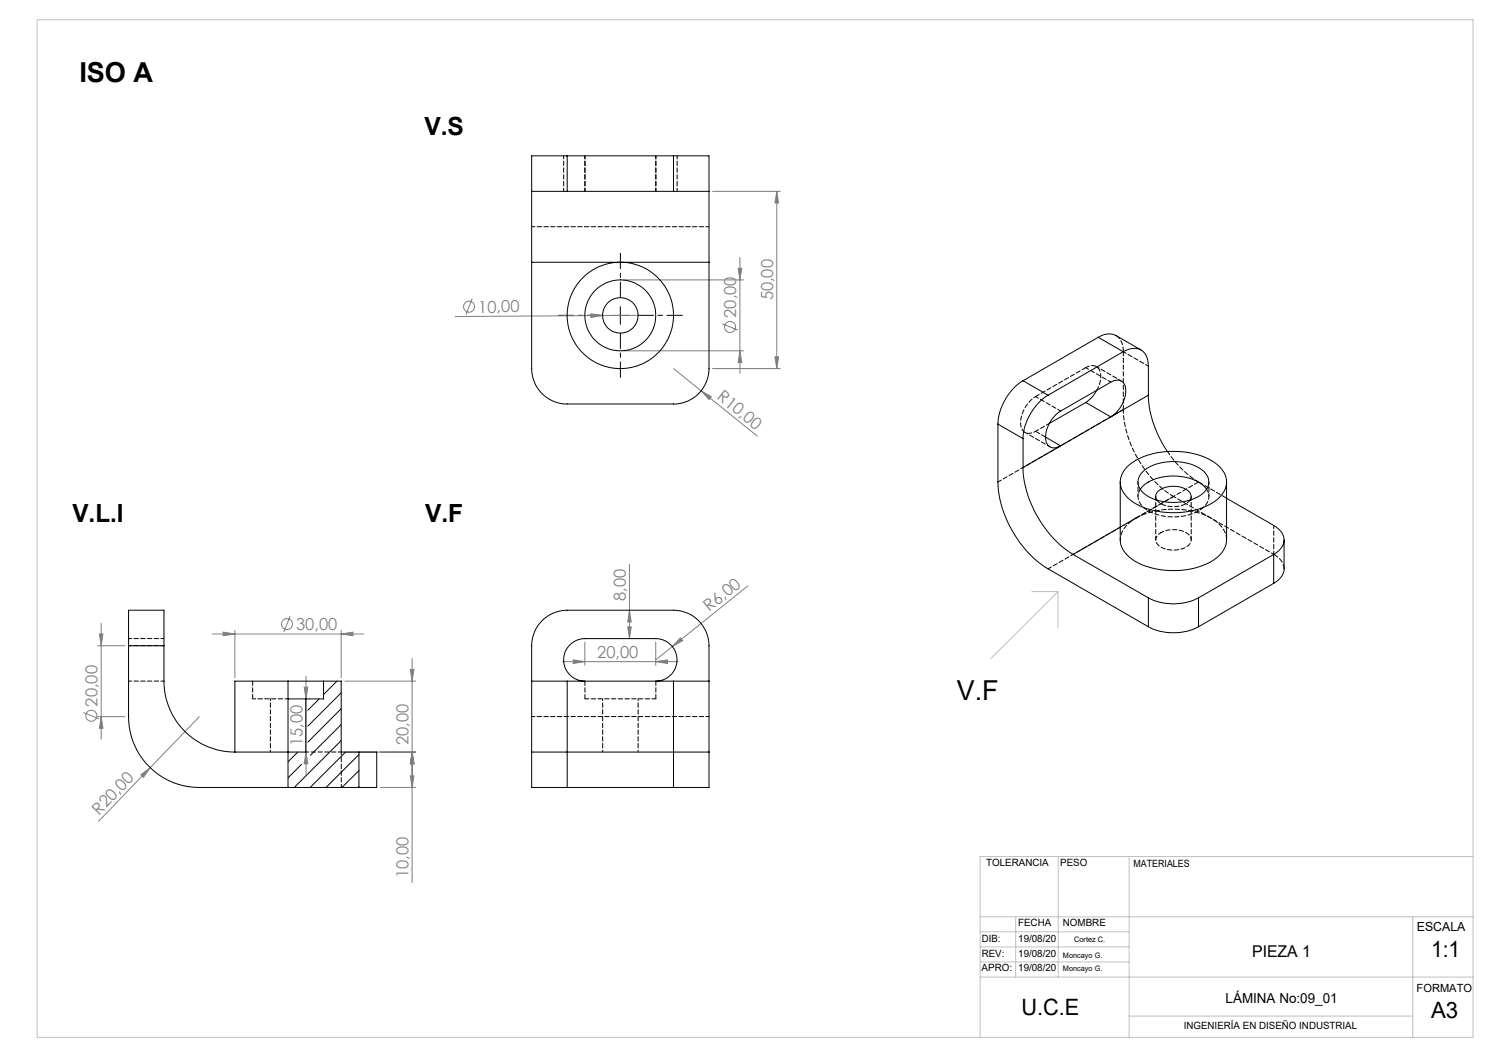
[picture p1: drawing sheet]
<svg xmlns="http://www.w3.org/2000/svg" width="420mm" height="297mm" viewBox="0 0 420 297" stroke-linecap="round" stroke-linejoin="round" font-family="sans-serif">
<g fill="none" stroke="#808080" stroke-width=".28">
<path d="M201 54h19.1M219.1 54l.5 3.3h-1zM219.1 54v50M176 78.9h33.7M208.2 75.7h1l-.5 3.2zM208.7 72.6v32.7M133.2 84.3l-1.8 4.4M166.7 88.5l3.3 .5-3.3 .5zM170 89l-41.7 .3M176 99h33.7M180 88.9l-10 .1M203.7 91.3l4.4 1.8"/>
<path d="M208.7 99l.5 3.3h-1zM190 104l23.6 19M197.8 110.2l2.9 1.7-.7 .8zM201 104h19.1M218.6 100.6h1l-.5 3.4zM177.6 159.2v20.9M28 178.8h1l-.5 3.3zM28.5 175.8v32.7M59.9 178.8h42.7M62.9 178.3l3.4 .5-3.4 .5zM66.3 177.8v13.3M81.8 173.8l-1.8 4.5"/>
<path d="M96.2 178.8l3.4-.5v1zM96.2 177.8v13.3M177.1 176.8h.9l-.4 3.3zM177.6 172.1l.4 3.3h-.9zM191.9 179.9l.6 .8-2.8 1.6zM210.9 165.3l-25.9 20.8M27.6 182.1h7.6M85.8 193.8h1l-.5 3.3zM86.3 190.8v27.7M87.2 197.1h.1M97.3 192.1h20M115.7 188.8h1.1l-.6 3.3z"/>
<path d="M116.2 185.8v63.2M158.6 186.6h32.7M161.7 186.1l3.3 .5-3.3 .5zM165 181.1v6.5M185 186.6l3.3-.5v1zM185 181.1v6.5M23.5 201l4.5 1.8M27.6 202.1h7.6M28.5 202.1l.5 3.3h-1zM39.7 218.5l2.7-2-1.9 2.7zM42.4 216.5l-14.6 15.2M56.2 202.1l-13.8 14.4"/>
<path d="M86.3 212.1l.5 3.3h-1zM97.3 212.1h20M115.7 218.8h1.1l-.6 3.3zM116.2 212.1l.6 3.3h-1.1zM107.2 222.1h10.1"/>
<circle cx="132.3" cy="86.5" r="1.55"/>
<circle cx="205.9" cy="92.2" r="1.56"/>
<circle cx="81" cy="176" r="1.55"/>
<circle cx="25.8" cy="201.9" r="1.56"/>
</g>
<path d="M170 88.9h-12.5M175 83.9v-12.5M175 93.9v12.5M180 88.9h12.5" fill="none" stroke="#000" stroke-width=".28" stroke-dasharray="15.2 1.3 1.3 1.3" stroke-dashoffset="10.9"/>
<path d="M172.5 89h5M175 86.5v5" fill="none" stroke="#000" stroke-width=".28"/>
<g fill="none" stroke="#c0c0c0" stroke-width=".28">
<path d="M10.5 5.6h405v287h-405zM291 166.9h7.4M298.4 166.9l-18.9 18.8M298.4 166.9v10.2M276.5 258.6h139M286.5 258.6v17M298.5 241.6v34M318.5 241.6v51M398.5 258.6v34M415.5 241.6h-139v51M276.5 267.1h42M276.5 271.3h42"/>
<path d="M276.5 262.8h42M276.5 275.6h139M318.5 286.6h80"/>
</g>
<g fill="#808080">
<path d="M166.7 88.5l3.3 .5-3.3 .5z"/>
<path d="M191.9 179.9l.6 .8-2.8 1.6z"/>
<path d="M39.7 218.5l2.7-2-1.9 2.7z"/>
<path d="M197.8 110.2l2.9 1.7-.7 .8z"/>
<path d="M185 186.6l3.3-.5v1zM161.7 186.1l3.3 .5-3.3 .5z"/>
<path d="M62.9 178.3l3.4 .5-3.4 .5zM96.2 178.8l3.4-.5v1z"/>
<path d="M177.1 176.8h.9l-.4 3.3zM177.6 172.1l.4 3.3h-.9zM218.6 100.6h1l-.5 3.4zM219.1 54l.5 3.3h-1z"/>
<path d="M116.2 212.1l.6 3.3h-1.1zM115.7 218.8h1.1l-.6 3.3zM115.7 188.8h1.1l-.6 3.3zM116.2 212.1l.6 3.3h-1.1zM28 178.8h1l-.5 3.3zM28.5 202.1l.5 3.3h-1zM85.8 193.8h1l-.5 3.3zM86.3 212.1l.5 3.3h-1zM208.2 75.7h1l-.5 3.2zM208.7 99l.5 3.3h-1z"/>
</g>
<g fill="none" stroke="#000" stroke-width=".28">
<path d="M150 54h10M150 54v20M160 44h-10v10M160 44v10M160 44h30M160 54h30M190 54h10M190 44h10v10M190 44v10M200 54v20M150 74v30a10 10 0 0 0 10 9.9h30a10 10 0 0 0 10-9.9v-30M150 74h50"/>
<path d="M309.8 95.1a5 5 0 0 1 5-.5l7 4.1M309.8 95.1l7 4.1M309.8 95.1l-21.2 12.3M316.8 99.2a4.5 4.5 0 0 1 6 .3l.7 1.4 .4 1.8v8.8M316.8 99.2l-21.2 12.3M281.5 119.6v16.4a31.4 31.4 0 0 0 14.1 24.4l28.3 16.4M281.5 119.6l7.1 4.1M288.6 107.4a15.6 15.6 0 0 0-7.1 12.2M288.6 107.4l7 4.1M295.6 111.5a15.4 15.4 0 0 0-7 12.2M306.2 113.5l7.1 4.1M306.2 113.5l-10.2 5.9"/>
<path d="M309.4 110a8.7 8.7 0 0 1-3.2 3.5M313.3 117.6a8.5 8.5 0 0 0 4-9 2.5 2.5 0 0 0-4-.8l-14.1 8.2a8.7 8.7 0 0 0-4 9 2.53 2.53 0 0 0 4 .8M313.3 117.6l-14.1 8.2M323.9 111.5a29.5 29.5 0 0 0 5.4 15.8M323.9 111.5l-10.6 6.1M288.6 131.9a31.3 31.3 0 0 0 14.1 24.5M288.6 123.7v8.2M294.9 123.3l4.3 2.5M299.2 125.8l-10.6 6.1M316 136v16.3a7.7 7.7 0 0 0 4.9 6.4 23.1 23.1 0 0 0 21.7-.9 7 7 0 0 0 3.4-5.5v-16.3M317.9 131.7a20.1 20.1 0 0 1 15.5-4.3 16.1 16.1 0 0 1 11.4 5.2 5.8 5.8 0 0 1-1.6 8.4 22.3 22.3 0 0 1-18.9 2.7 10.9 10.9 0 0 1-8.1-6.4 5.9 5.9 0 0 1 1.7-5.6zM321.6 138a11.5 11.5 0 0 1 9.8-3.7 11.3 11.3 0 0 1 8.9 3.7"/>
<path d="M322.4 133a14.6 14.6 0 0 1 13.7-2 6.2 6.2 0 0 1 4.9 4.7 5.4 5.4 0 0 1-4.2 4.9 15.4 15.4 0 0 1-14-1.3 3.9 3.9 0 0 1-.4-6.3zM302.7 156.4l21.2 12.2M316 148.7l-13.3 7.7M326.3 141.1a2.08 2.08 0 0 1 1.1-3.1 7.3 7.3 0 0 1 8.1 .7l.5 1.4-.3 1M346 140.5l13.3 7.7a4.4 4.4 0 0 1 2.5 5.7l-1 1.4-1.5 1.1M359.3 156.4l-21.2 12.2M359.3 156.4v8.1M362.2 152.3v8.1a4.9 4.9 0 0 1-2.9 4.1M323.9 168.6a15.6 15.6 0 0 0 14.2 0M323.9 176.8a15.6 15.6 0 0 0 14.2 0M323.9 168.6v8.2M338.1 168.6v8.2"/>
<path d="M359.3 164.5l-21.2 12.3M36.3 182.1v-10h9.9v10M36.3 182.1v20a20 20 0 0 0 19.9 20h45M36.3 182.1h9.9M46.2 182.1v10a20 20 0 0 0 20.1 20M81.2 192.1h-14.9v20M81.2 192.1h10.1M81.2 197.1h5.1M81.2 192.1v30M86.3 197.1v15h-20M90 197.1l-3.2 3.2M91.3 192.1h4.9v20h5"/>
<path d="M91.3 192.1v5h-5M95 192.1l-3.7 3.8M96.2 195.4l-9.4 9.4M96.2 199.9l-9.4 9.4M150 192.1v20M150 192.1v-10a10 10 0 0 1 10-10h30a10 10 0 0 1 10 10v10M150 192.1h10M160 192.1h30M160 192.1v30M165 192.1a6 6 0 0 1-6-6 6 6 0 0 1 6-6h20a6 6 0 0 1 6 6 6 6 0 0 1-6 6M190 192.1v30M190 192.1h10"/>
<path d="M200 192.1v20M84 212.1l-2.8 2.8M85.1 215.6l-3.9 3.8M86.6 218.5l-3.6 3.6M96.2 204.4l-8.6 8.6M96.2 208.9l-9.4 9.4M97.5 212.1l-10 10M101.2 212.1h5.1v10h-5.1M101.2 212.1v10M101.2 212.8l-9.2 9.3M101.2 217.3l-4.8 4.8M150 212.1h50"/>
<path d="M150 212.1v10h10M200 212.1v10h-10M101.2 221.8l-.2 .3M160 222.1h30"/>
<circle cx="175" cy="89" r="5"/>
<circle cx="175" cy="88.9" r="10"/>
<circle cx="175" cy="89" r="15"/>
</g>
<path d="M309.4 110a6.1 6.1 0 0 0 .4-6.2 2.64 2.64 0 0 0-3.5-.1M316.9 115.5a31.3 31.3 0 0 0 14.1 24.5M281.5 135.9l35.4-20.4M326 140v12.3M326.3 141a6.8 6.8 0 0 0 9.4 0M336 152.3v-12.3M295.6 160.4l35.4-20.4M165 197.1h20" fill="none" stroke="#000" stroke-width=".28" stroke-dasharray="1.3 .6" stroke-dashoffset=".2"/>
<g fill="none" stroke="#000" stroke-width=".28" stroke-dasharray="1.3 .6" stroke-dashoffset=".4">
<path d="M159 43.9v10M165 43.9v10M185 43.9v10M191 53.9v-10M150 63.9h50M316.9 99.2l7 4.1M292.1 111.9l7.1 4M306.3 103.7l7 4.1M316.3 107.5l-7-4.1M289.1 121.9l7.1 4.1M327.5 150.2a2.21 2.21 0 0 0-1.5 2.3 2.21 2.21 0 0 0 1.8 2 7 7 0 0 0 7.9-1.2 2.14 2.14 0 0 0-1.3-3.1 7.8 7.8 0 0 0-6.9 0M359.3 148.2v8.2"/>
<path d="M36.3 180.1h10M36.3 192.1h10M36.3 182.1h10M71.3 197.1h10M96.3 212.1h-10M96.3 212.1v10M150 202.1h50"/>
</g>
<path d="M292.1 121.7l2.8 1.6M316 148.7l4.4-2.6M320.4 146.1l17.7-10.2M346 152.3a7.6 7.6 0 0 0-4.6-6.3 23.5 23.5 0 0 0-21 .1M71.3 192.1v5M165 192.1v5M185 197.1v-5" fill="none" stroke="#000" stroke-width=".28" stroke-dasharray="1.3 .6"/>
<path d="M76.3 197.1v15M170 197.1v15M180 212.1v-15" fill="none" stroke="#000" stroke-width=".28" stroke-dasharray="1.3 .6" stroke-dashoffset=".8"/>
<path d="M314.8 94.6a5 5 0 0 1 2.1 4.6M346 140.5l-7.9-4.6M359.3 156.4a5 5 0 0 1 2.9 4" fill="none" stroke="#000" stroke-width=".28" stroke-dasharray="1.3 .6" stroke-dashoffset="-.1"/>
<path d="M321 135.9v4.1M320.4 146.1a7.5 7.5 0 0 0-4.4 6.2M331 140l28.3 16.4M341 140v-4.1" fill="none" stroke="#000" stroke-width=".28" stroke-dasharray="1.3 .6" stroke-dashoffset=".5"/>
<path d="M316.9 99.2v16.3M306.3 103.7l-14.2 8.2M321.6 138a4 4 0 0 0 1.8 5.8 15.1 15.1 0 0 0 15.7-.4 3.9 3.9 0 0 0 1.3-5.4M338.1 135.9a28 28 0 0 1-8.8-8.6" fill="none" stroke="#000" stroke-width=".28" stroke-dasharray="1.3 .6" stroke-dashoffset=".1"/>
<path d="M292.1 111.9a8.6 8.6 0 0 0-3.9 8.9 2.49 2.49 0 0 0 3.9 .9" fill="none" stroke="#000" stroke-width=".28" stroke-dasharray="1.3 .6" stroke-dashoffset=".7"/>
<path d="M292.1 121.7l3.9-2.3" fill="none" stroke="#000" stroke-width=".28" stroke-dasharray="1.3 .6" stroke-dashoffset=".3"/>
<g font-size="7.8">
<text x="22.4" y="23.1">ISO A</text>
<text x="269.9" y="197.5">V.F</text>
</g>
<g font-size="7.1">
<text x="119.7" y="38.1">V.S</text>
<text x="20.4" y="147.1">V.L.I</text>
<text x="119.9" y="147.1">V.F</text>
</g>
<g font-size="6.3">
<text x="403.7" y="270">1:1</text>
<text x="288.1" y="286.2">U.C.E</text>
<text x="403.7" y="287.2">A3</text>
</g>
<g font-size="4.7" fill="#808080">
<text x="134.9" y="88.2">10,00</text>
<text x="207.7" y="89.6" transform="rotate(-90 207.7 89.6)">20,00</text>
<text x="218.1" y="84.7" transform="rotate(-90 218.1 84.7)">50,00</text>
<text x="202" y="112.3" transform="rotate(39 202 112.3)">R10,00</text>
<text x="176.6" y="169.5" transform="rotate(-90 176.6 169.5)">8,00</text>
<text x="200" y="172.7" transform="rotate(-39 200 172.7)">R6,00</text>
<text x="83.5" y="177.7">30,00</text>
<text x="168.5" y="185.6">20,00</text>
<text x="27.5" y="199.3" transform="rotate(-90 27.5 199.3)">20,00</text>
<text x="85.3" y="210.5" transform="rotate(-90 85.3 210.5)">15,00</text>
<text x="115.3" y="210.2" transform="rotate(-90 115.3 210.2)">20,00</text>
<text x="28" y="230" transform="rotate(-46 28 230)">R20,00</text>
<text x="115.3" y="247.7" transform="rotate(-90 115.3 247.7)">10,00</text>
</g>
<text font-size="4.6" x="353.2" y="270">PIEZA 1</text>
<text font-size="3.9" x="345.7" y="283">LÁMINA No:09_01</text>
<text font-size="3.5" x="399.6" y="262.6">ESCALA</text>
<text font-size="3.2" x="399.6" y="279.7">FORMATO</text>
<g font-size="2.8">
<text x="278.1" y="244.3">TOLERANCIA</text>
<text x="299.1" y="244.3">PESO</text>
<text x="319.7" y="244.6">MATERIALES</text>
<text x="287.2" y="261.3">FECHA</text>
<text x="299.8" y="261.3">NOMBRE</text>
<text x="276.9" y="265.8">DIB:</text>
<text x="287.2" y="265.8">19/08/20</text>
<text x="276.9" y="273.8">APRO:</text>
<text x="276.9" y="270.1">REV:</text>
<text x="287.2" y="270.1">19/08/20</text>
<text x="287.2" y="273.8">19/08/20</text>
<text x="333.9" y="290.3">INGENIERÍA EN DISEÑO INDUSTRIAL</text>
</g>
<g font-size="2.1">
<text x="303" y="265.8">Cortez C.</text>
<text x="299.8" y="270.1">Moncayo G.</text>
<text x="299.8" y="273.8">Moncayo G.</text>
</g>
</svg>
